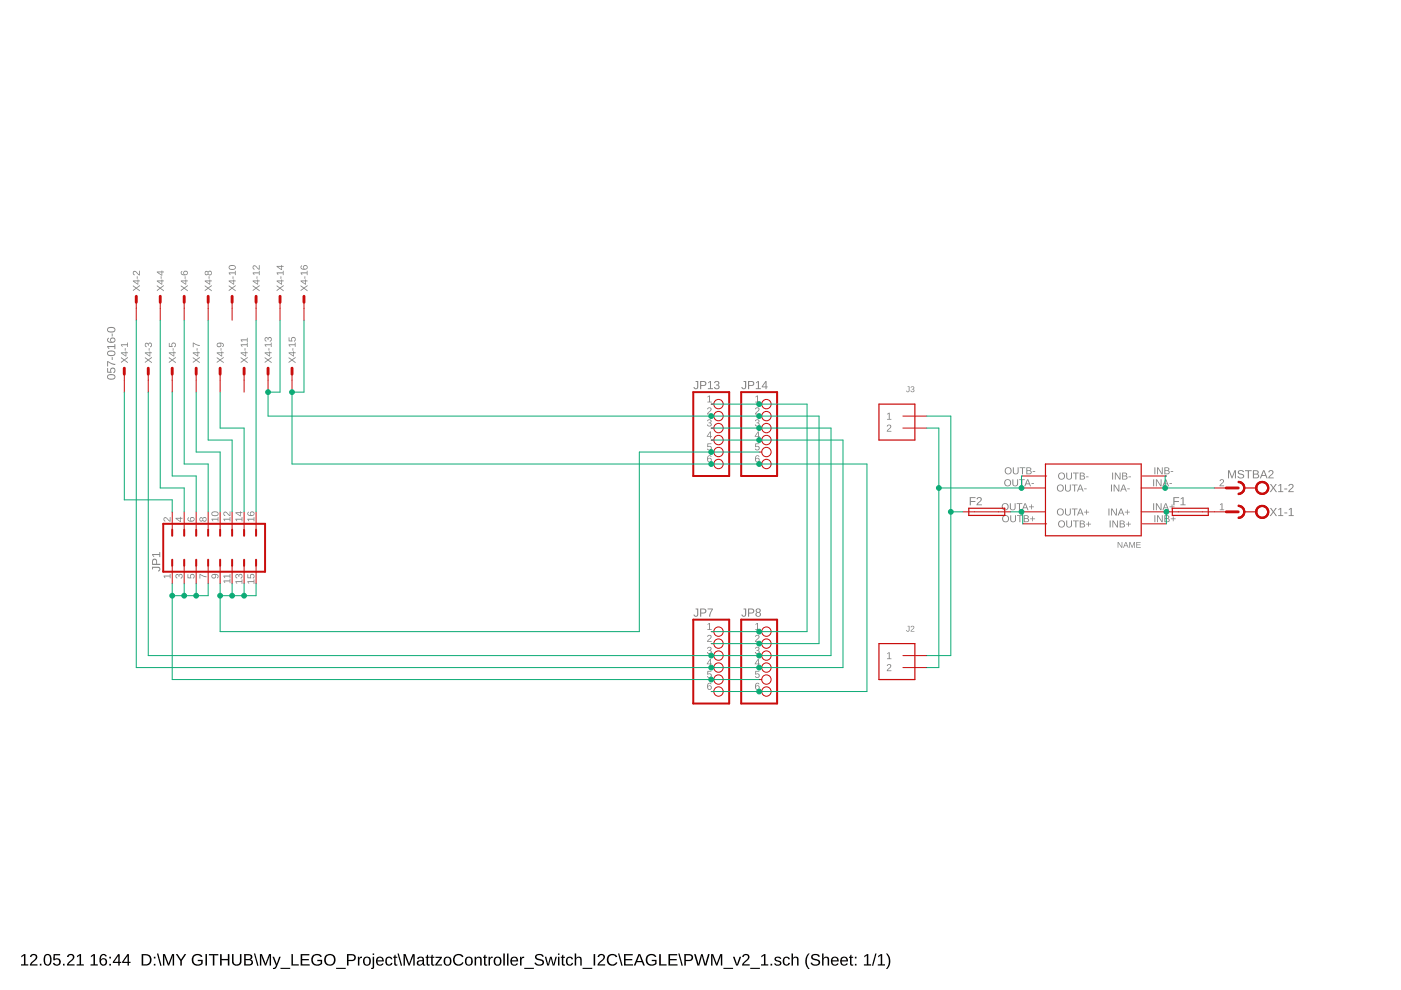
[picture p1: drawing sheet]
<?xml version="1.0" encoding="utf-8"?>
<!DOCTYPE eagle SYSTEM "eagle.dtd">
<eagle version="9.6.2">
<drawing>
<settings>
<setting alwaysvectorfont="no"/>
<setting verticaltext="up"/>
</settings>
<grid distance="0.1" unitdist="inch" unit="inch" style="lines" multiple="1" display="no" altdistance="0.01" altunitdist="inch" altunit="inch"/>
<schematic xreflabel="%F%N/%S.%C%R" xrefpart="/%S.%C%R">
<libraries>
<library name="con-panduit">
<symbols>
<symbol name="MV">
<wire x1="0" y1="0" x2="-1.27" y2="0" width="0.6096" layer="94"/>
<wire x1="-2.54" y1="0" x2="-1.27" y2="0" width="0.1524" layer="94"/>
<text x="1.016" y="-0.762" size="1.524" layer="95">&gt;NAME</text>
<text x="-2.54" y="1.905" size="1.778" layer="96">&gt;VALUE</text>
<pin name="S" x="-5.08" y="0" visible="off" length="short" direction="pas"/>
</symbol>
<symbol name="M">
<wire x1="0" y1="0" x2="-1.27" y2="0" width="0.6096" layer="94"/>
<wire x1="-2.54" y1="0" x2="-1.27" y2="0" width="0.1524" layer="94"/>
<text x="1.016" y="-0.762" size="1.524" layer="95">&gt;NAME</text>
<pin name="S" x="-5.08" y="0" visible="off" length="short" direction="pas"/>
</symbol>
</symbols>
<devicesets>
<deviceset name="057-016-" prefix="X">
<gates>
<gate name="-1" symbol="MV" x="-10.16" y="43.18" addlevel="always" swaplevel="1"/>
<gate name="-2" symbol="M" x="12.7" y="43.18" addlevel="always" swaplevel="1"/>
<gate name="-3" symbol="M" x="-10.16" y="38.1" addlevel="always" swaplevel="1"/>
<gate name="-4" symbol="M" x="12.7" y="38.1" addlevel="always" swaplevel="1"/>
<gate name="-5" symbol="M" x="-10.16" y="33.02" addlevel="always" swaplevel="1"/>
<gate name="-6" symbol="M" x="12.7" y="33.02" addlevel="always" swaplevel="1"/>
<gate name="-7" symbol="M" x="-10.16" y="27.94" addlevel="always" swaplevel="1"/>
<gate name="-8" symbol="M" x="12.7" y="27.94" addlevel="always" swaplevel="1"/>
<gate name="-9" symbol="M" x="-10.16" y="22.86" addlevel="always" swaplevel="1"/>
<gate name="-10" symbol="M" x="12.7" y="22.86" addlevel="always" swaplevel="1"/>
<gate name="-11" symbol="M" x="-10.16" y="17.78" addlevel="always" swaplevel="1"/>
<gate name="-12" symbol="M" x="12.7" y="17.78" addlevel="always" swaplevel="1"/>
<gate name="-13" symbol="M" x="-10.16" y="12.7" addlevel="always" swaplevel="1"/>
<gate name="-14" symbol="M" x="12.7" y="12.7" addlevel="always" swaplevel="1"/>
<gate name="-15" symbol="M" x="-10.16" y="7.62" addlevel="always" swaplevel="1"/>
<gate name="-16" symbol="M" x="12.7" y="7.62" addlevel="always" swaplevel="1"/>
</gates>
<devices>
<device name="0" package="057-016-0">
<connects>
<connect gate="-1" pin="S" pad="1"/>
<connect gate="-10" pin="S" pad="10"/>
<connect gate="-11" pin="S" pad="11"/>
<connect gate="-12" pin="S" pad="12"/>
<connect gate="-13" pin="S" pad="13"/>
<connect gate="-14" pin="S" pad="14"/>
<connect gate="-15" pin="S" pad="15"/>
<connect gate="-16" pin="S" pad="16"/>
<connect gate="-2" pin="S" pad="2"/>
<connect gate="-3" pin="S" pad="3"/>
<connect gate="-4" pin="S" pad="4"/>
<connect gate="-5" pin="S" pad="5"/>
<connect gate="-6" pin="S" pad="6"/>
<connect gate="-7" pin="S" pad="7"/>
<connect gate="-8" pin="S" pad="8"/>
<connect gate="-9" pin="S" pad="9"/>
</connects>
<package3dinstances>
<package3dinstance package3d_urn="urn:adsk.eagle:package:9193/1"/>
</package3dinstances>
<technologies>
<technology name="">
<attribute name="MF" value="" constant="no"/>
<attribute name="MPN" value="" constant="no"/>
<attribute name="OC_FARNELL" value="unknown" constant="no"/>
<attribute name="OC_NEWARK" value="unknown" constant="no"/>
<attribute name="POPULARITY" value="0" constant="no"/>
</technology>
</technologies>
</device>
<device name="1" package="057-016-1">
<connects>
<connect gate="-1" pin="S" pad="1"/>
<connect gate="-10" pin="S" pad="10"/>
<connect gate="-11" pin="S" pad="11"/>
<connect gate="-12" pin="S" pad="12"/>
<connect gate="-13" pin="S" pad="13"/>
<connect gate="-14" pin="S" pad="14"/>
<connect gate="-15" pin="S" pad="15"/>
<connect gate="-16" pin="S" pad="16"/>
<connect gate="-2" pin="S" pad="2"/>
<connect gate="-3" pin="S" pad="3"/>
<connect gate="-4" pin="S" pad="4"/>
<connect gate="-5" pin="S" pad="5"/>
<connect gate="-6" pin="S" pad="6"/>
<connect gate="-7" pin="S" pad="7"/>
<connect gate="-8" pin="S" pad="8"/>
<connect gate="-9" pin="S" pad="9"/>
</connects>
<package3dinstances>
<package3dinstance package3d_urn="urn:adsk.eagle:package:9196/1"/>
</package3dinstances>
<technologies>
<technology name="">
<attribute name="MF" value="" constant="no"/>
<attribute name="MPN" value="" constant="no"/>
<attribute name="OC_FARNELL" value="unknown" constant="no"/>
<attribute name="OC_NEWARK" value="unknown" constant="no"/>
<attribute name="POPULARITY" value="1" constant="no"/>
</technology>
</technologies>
</device>
</devices>
</deviceset>
</devicesets>
</library>
<library name="microbuilder">
<symbols>
<symbol name="1X2">
<wire x1="-2.54" y1="5.08" x2="-2.54" y2="-2.54" width="0.254" layer="94"/>
<wire x1="-2.54" y1="-2.54" x2="5.08" y2="-2.54" width="0.254" layer="94"/>
<wire x1="5.08" y1="-2.54" x2="5.08" y2="5.08" width="0.254" layer="94"/>
<wire x1="5.08" y1="5.08" x2="-2.54" y2="5.08" width="0.254" layer="94"/>
<pin name="1" x="-5.08" y="2.54" visible="pin" length="middle" direction="pas"/>
<pin name="2" x="-5.08" y="0" visible="pin" length="middle" direction="pas"/>
<text x="-2.54" y="-5.08" size="1.27" layer="96">&gt;VALUE</text>
<text x="-2.54" y="7.62" size="1.27" layer="95">&gt;NAME</text>
</symbol>
</symbols>
<devicesets>
<deviceset name="TERMBLOCK_1X2" prefix="X" uservalue="yes">
<gates>
<gate name="G$1" symbol="1X2" x="0" y="0"/>
</gates>
<devices>
<device name="" package="TERMBLOCK_1X2-3.5MM">
<connects>
<connect gate="G$1" pin="1" pad="1"/>
<connect gate="G$1" pin="2" pad="2"/>
</connects>
<technologies>
<technology name=""/>
</technologies>
</device>
</devices>
</deviceset>
</devicesets>
</library>
<library name="adafruit">
<symbols>
<symbol name="PINHD6">
<wire x1="-6.35" y1="-7.62" x2="1.27" y2="-7.62" width="0.4064" layer="94"/>
<wire x1="1.27" y1="-7.62" x2="1.27" y2="10.16" width="0.4064" layer="94"/>
<wire x1="1.27" y1="10.16" x2="-6.35" y2="10.16" width="0.4064" layer="94"/>
<wire x1="-6.35" y1="10.16" x2="-6.35" y2="-7.62" width="0.4064" layer="94"/>
<text x="-6.35" y="10.795" size="1.778" layer="95">&gt;NAME</text>
<text x="-6.35" y="-10.16" size="1.778" layer="96">&gt;VALUE</text>
<pin name="1" x="-2.54" y="7.62" visible="pad" length="short" direction="pas" function="dot"/>
<pin name="2" x="-2.54" y="5.08" visible="pad" length="short" direction="pas" function="dot"/>
<pin name="3" x="-2.54" y="2.54" visible="pad" length="short" direction="pas" function="dot"/>
<pin name="4" x="-2.54" y="0" visible="pad" length="short" direction="pas" function="dot"/>
<pin name="5" x="-2.54" y="-2.54" visible="pad" length="short" direction="pas" function="dot"/>
<pin name="6" x="-2.54" y="-5.08" visible="pad" length="short" direction="pas" function="dot"/>
</symbol>
</symbols>
<devicesets>
<deviceset name="PINHD-1X6" prefix="JP" uservalue="yes">
<gates>
<gate name="A" symbol="PINHD6" x="0" y="-2.54"/>
</gates>
<devices>
<device name="" package="1X06">
<connects>
<connect gate="A" pin="1" pad="1"/>
<connect gate="A" pin="2" pad="2"/>
<connect gate="A" pin="3" pad="3"/>
<connect gate="A" pin="4" pad="4"/>
<connect gate="A" pin="5" pad="5"/>
<connect gate="A" pin="6" pad="6"/>
</connects>
<technologies>
<technology name=""/>
</technologies>
</device>
<device name="CLEAN" package="1X06-CLEAN">
<connects>
<connect gate="A" pin="1" pad="1"/>
<connect gate="A" pin="2" pad="2"/>
<connect gate="A" pin="3" pad="3"/>
<connect gate="A" pin="4" pad="4"/>
<connect gate="A" pin="5" pad="5"/>
<connect gate="A" pin="6" pad="6"/>
</connects>
<technologies>
<technology name=""/>
</technologies>
</device>
<device name="CB" package="1X06-CLEANBIG">
<connects>
<connect gate="A" pin="1" pad="1"/>
<connect gate="A" pin="2" pad="2"/>
<connect gate="A" pin="3" pad="3"/>
<connect gate="A" pin="4" pad="4"/>
<connect gate="A" pin="5" pad="5"/>
<connect gate="A" pin="6" pad="6"/>
</connects>
<technologies>
<technology name=""/>
</technologies>
</device>
<device name="B" package="1X06-BIG">
<connects>
<connect gate="A" pin="1" pad="1"/>
<connect gate="A" pin="2" pad="2"/>
<connect gate="A" pin="3" pad="3"/>
<connect gate="A" pin="4" pad="4"/>
<connect gate="A" pin="5" pad="5"/>
<connect gate="A" pin="6" pad="6"/>
</connects>
<technologies>
<technology name=""/>
</technologies>
</device>
<device name="LOCK" package="1X06-BIGLOCK">
<connects>
<connect gate="A" pin="1" pad="1"/>
<connect gate="A" pin="2" pad="2"/>
<connect gate="A" pin="3" pad="3"/>
<connect gate="A" pin="4" pad="4"/>
<connect gate="A" pin="5" pad="5"/>
<connect gate="A" pin="6" pad="6"/>
</connects>
<technologies>
<technology name=""/>
</technologies>
</device>
<device name="-3.5MM" package="1X06-3.5MM">
<connects>
<connect gate="A" pin="1" pad="1"/>
<connect gate="A" pin="2" pad="2"/>
<connect gate="A" pin="3" pad="3"/>
<connect gate="A" pin="4" pad="4"/>
<connect gate="A" pin="5" pad="5"/>
<connect gate="A" pin="6" pad="6"/>
</connects>
<technologies>
<technology name=""/>
</technologies>
</device>
</devices>
</deviceset>
</devicesets>
</library>
<library name="userlib">
<symbols>
<symbol name="VREG-CP8-B">
<wire x1="-9.906" y1="7.62" x2="10.414" y2="7.62" width="0.254" layer="94"/>
<wire x1="10.414" y1="7.62" x2="10.414" y2="-7.62" width="0.254" layer="94"/>
<wire x1="10.414" y1="-7.62" x2="-9.906" y2="-7.62" width="0.254" layer="94"/>
<wire x1="-9.906" y1="-7.62" x2="-9.906" y2="7.62" width="0.254" layer="94"/>
<pin name="INA+" x="-14.986" y="2.54" length="middle" direction="pas"/>
<pin name="INA-" x="-14.986" y="-2.54" length="middle" direction="pas"/>
<pin name="OUTA+" x="15.494" y="2.54" length="middle" direction="pas" rot="R180"/>
<pin name="OUTA-" x="15.494" y="-2.54" length="middle" direction="pas" rot="R180"/>
<text x="-9.906" y="8.89" size="1.27" layer="95">NAME</text>
<pin name="INB+" x="-15.24" y="5.08" length="middle" direction="pas"/>
<pin name="INB-" x="-15.24" y="-5.08" length="middle" direction="pas"/>
<pin name="OUTB+" x="15.24" y="5.08" length="middle" direction="pas" rot="R180"/>
<pin name="OUTB-" x="15.24" y="-5.08" length="middle" rot="R180"/>
</symbol>
</symbols>
<devicesets>
<deviceset name="CP8-ADJ-B">
<gates>
<gate name="G$1" symbol="VREG-CP8-B" x="-2.54" y="5.08"/>
</gates>
<devices>
<device name="" package="CP8-ADJ-B">
<connects>
<connect gate="G$1" pin="INA+" pad="INA+"/>
<connect gate="G$1" pin="INA-" pad="INA-"/>
<connect gate="G$1" pin="INB+" pad="INB+"/>
<connect gate="G$1" pin="INB-" pad="INB-"/>
<connect gate="G$1" pin="OUTA+" pad="OUTA+"/>
<connect gate="G$1" pin="OUTA-" pad="OUTA-"/>
<connect gate="G$1" pin="OUTB+" pad="OUTB+"/>
<connect gate="G$1" pin="OUTB-" pad="OUTB-"/>
</connects>
<technologies>
<technology name=""/>
</technologies>
</device>
</devices>
</deviceset>
</devicesets>
</library>
<library name="con-phoenix-508">
<symbols>
<symbol name="SK">
<wire x1="0" y1="-1.27" x2="-1.27" y2="0" width="0.254" layer="94" curve="-90" cap="flat"/>
<wire x1="-1.27" y1="0" x2="0" y2="1.27" width="0.254" layer="94" curve="-90" cap="flat"/>
<wire x1="-3.81" y1="0" x2="-1.27" y2="0" width="0.254" layer="94"/>
<wire x1="0" y1="-1.27" x2="0" y2="1.27" width="0.254" layer="94" curve="-180" cap="flat"/>
<wire x1="0" y1="0" x2="2.54" y2="0" width="0.6096" layer="94"/>
<circle x="-5.08" y="0" radius="1.27" width="0.254" layer="94"/>
<circle x="-5.08" y="0" radius="1.27" width="0.254" layer="94"/>
<text x="-6.604" y="0.889" size="1.778" layer="95" rot="R180">&gt;NAME</text>
<pin name="1" x="5.08" y="0" visible="pad" length="short" direction="pas" rot="R180"/>
</symbol>
<symbol name="SKV">
<wire x1="0" y1="-1.27" x2="-1.27" y2="0" width="0.254" layer="94" curve="-90" cap="flat"/>
<wire x1="-1.27" y1="0" x2="0" y2="1.27" width="0.254" layer="94" curve="-90" cap="flat"/>
<wire x1="-3.81" y1="0" x2="-1.27" y2="0" width="0.254" layer="94"/>
<wire x1="0" y1="-1.27" x2="0" y2="1.27" width="0.254" layer="94" curve="-180" cap="flat"/>
<wire x1="0" y1="0" x2="2.54" y2="0" width="0.6096" layer="94"/>
<circle x="-5.08" y="0" radius="1.27" width="0.254" layer="94"/>
<circle x="-5.08" y="0" radius="1.27" width="0.254" layer="94"/>
<text x="-7.62" y="-3.81" size="1.778" layer="96">&gt;VALUE</text>
<text x="-6.604" y="0.889" size="1.778" layer="95" rot="R180">&gt;NAME</text>
<pin name="1" x="5.08" y="0" visible="pad" length="short" direction="pas" rot="R180"/>
</symbol>
</symbols>
<devicesets>
<deviceset name="MSTBA2" prefix="X">
<gates>
<gate name="-1" symbol="SK" x="0" y="5.08" addlevel="always"/>
<gate name="-2" symbol="SKV" x="0" y="0" addlevel="always"/>
</gates>
<devices>
<device name="" package="MSTBA2">
<connects>
<connect gate="-1" pin="1" pad="1"/>
<connect gate="-2" pin="1" pad="2"/>
</connects>
<package3dinstances>
<package3dinstance package3d_urn="urn:adsk.eagle:package:9615/1"/>
</package3dinstances>
<technologies>
<technology name="">
<attribute name="MF" value="FARNELL" constant="no"/>
<attribute name="MPN" value="1757242" constant="no"/>
<attribute name="OC_FARNELL" value="3705171" constant="no"/>
<attribute name="OC_NEWARK" value="71C4161" constant="no"/>
<attribute name="POPULARITY" value="11" constant="no"/>
</technology>
</technologies>
</device>
</devices>
</deviceset>
</devicesets>
</library>
<library name="fuse">
<symbols>
<symbol name="FUSE">
<wire x1="-3.81" y1="-0.762" x2="3.81" y2="-0.762" width="0.254" layer="94"/>
<wire x1="3.81" y1="0.762" x2="-3.81" y2="0.762" width="0.254" layer="94"/>
<wire x1="3.81" y1="-0.762" x2="3.81" y2="0.762" width="0.254" layer="94"/>
<wire x1="-3.81" y1="0.762" x2="-3.81" y2="-0.762" width="0.254" layer="94"/>
<wire x1="-2.54" y1="0" x2="2.54" y2="0" width="0.1524" layer="94"/>
<text x="-3.81" y="1.397" size="1.778" layer="95">&gt;NAME</text>
<text x="-3.81" y="-2.921" size="1.778" layer="96">&gt;VALUE</text>
<pin name="2" x="5.08" y="0" visible="off" length="short" direction="pas" swaplevel="1" rot="R180"/>
<pin name="1" x="-5.08" y="0" visible="off" length="short" direction="pas" swaplevel="1"/>
</symbol>
</symbols>
<devicesets>
<deviceset name="SH25" prefix="F" uservalue="yes">
<gates>
<gate name="1" symbol="FUSE" x="0" y="0"/>
</gates>
<devices>
<device name="" package="SH25">
<connects>
<connect gate="1" pin="1" pad="1"/>
<connect gate="1" pin="2" pad="2"/>
</connects>
<package3dinstances>
<package3dinstance package3d_urn="urn:adsk.eagle:package:14066/1"/>
</package3dinstances>
<technologies>
<technology name="">
<attribute name="MF" value="SCHURTER" constant="no"/>
<attribute name="MPN" value="0031.8211" constant="no"/>
<attribute name="OC_FARNELL" value="1162741" constant="no"/>
<attribute name="OC_NEWARK" value="96B9380" constant="no"/>
<attribute name="POPULARITY" value="2" constant="no"/>
</technology>
</technologies>
</device>
</devices>
</deviceset>
</devicesets>
</library>
<library name="jumper">
<symbols>
<symbol name="J8">
<wire x1="-7.62" y1="2.54" x2="-7.62" y2="3.81" width="0.4064" layer="94"/>
<wire x1="-7.62" y1="3.81" x2="-7.62" y2="5.08" width="0.1524" layer="94"/>
<wire x1="-7.62" y1="-2.54" x2="-7.62" y2="-3.81" width="0.4064" layer="94"/>
<wire x1="-7.62" y1="-3.81" x2="-7.62" y2="-5.08" width="0.1524" layer="94"/>
<wire x1="-5.08" y1="2.54" x2="-5.08" y2="3.81" width="0.4064" layer="94"/>
<wire x1="-5.08" y1="3.81" x2="-5.08" y2="5.08" width="0.1524" layer="94"/>
<wire x1="-5.08" y1="-2.54" x2="-5.08" y2="-3.81" width="0.4064" layer="94"/>
<wire x1="-5.08" y1="-3.81" x2="-5.08" y2="-5.08" width="0.1524" layer="94"/>
<wire x1="-2.54" y1="2.54" x2="-2.54" y2="3.81" width="0.4064" layer="94"/>
<wire x1="-2.54" y1="3.81" x2="-2.54" y2="5.08" width="0.1524" layer="94"/>
<wire x1="-2.54" y1="-2.54" x2="-2.54" y2="-3.81" width="0.4064" layer="94"/>
<wire x1="-2.54" y1="-3.81" x2="-2.54" y2="-5.08" width="0.1524" layer="94"/>
<wire x1="0" y1="2.54" x2="0" y2="3.81" width="0.4064" layer="94"/>
<wire x1="0" y1="3.81" x2="0" y2="5.08" width="0.1524" layer="94"/>
<wire x1="0" y1="-2.54" x2="0" y2="-3.81" width="0.4064" layer="94"/>
<wire x1="0" y1="-3.81" x2="0" y2="-5.08" width="0.1524" layer="94"/>
<wire x1="2.54" y1="2.54" x2="2.54" y2="3.81" width="0.4064" layer="94"/>
<wire x1="2.54" y1="3.81" x2="2.54" y2="5.08" width="0.1524" layer="94"/>
<wire x1="2.54" y1="-2.54" x2="2.54" y2="-3.81" width="0.4064" layer="94"/>
<wire x1="2.54" y1="-3.81" x2="2.54" y2="-5.08" width="0.1524" layer="94"/>
<wire x1="5.08" y1="2.54" x2="5.08" y2="3.81" width="0.4064" layer="94"/>
<wire x1="5.08" y1="3.81" x2="5.08" y2="5.08" width="0.1524" layer="94"/>
<wire x1="5.08" y1="-2.54" x2="5.08" y2="-3.81" width="0.4064" layer="94"/>
<wire x1="5.08" y1="-3.81" x2="5.08" y2="-5.08" width="0.1524" layer="94"/>
<wire x1="7.62" y1="2.54" x2="7.62" y2="3.81" width="0.4064" layer="94"/>
<wire x1="7.62" y1="3.81" x2="7.62" y2="5.08" width="0.1524" layer="94"/>
<wire x1="7.62" y1="-2.54" x2="7.62" y2="-3.81" width="0.4064" layer="94"/>
<wire x1="7.62" y1="-3.81" x2="7.62" y2="-5.08" width="0.1524" layer="94"/>
<wire x1="10.16" y1="2.54" x2="10.16" y2="3.81" width="0.4064" layer="94"/>
<wire x1="10.16" y1="3.81" x2="10.16" y2="5.08" width="0.1524" layer="94"/>
<wire x1="10.16" y1="-2.54" x2="10.16" y2="-3.81" width="0.4064" layer="94"/>
<wire x1="10.16" y1="-3.81" x2="10.16" y2="-5.08" width="0.1524" layer="94"/>
<wire x1="12.065" y1="5.08" x2="-9.525" y2="5.08" width="0.4064" layer="94"/>
<wire x1="-9.525" y1="5.08" x2="-9.525" y2="-5.08" width="0.4064" layer="94"/>
<wire x1="-9.525" y1="-5.08" x2="12.065" y2="-5.08" width="0.4064" layer="94"/>
<wire x1="12.065" y1="-5.08" x2="12.065" y2="5.08" width="0.4064" layer="94"/>
<text x="-10.16" y="-5.08" size="1.778" layer="95" rot="R90">&gt;NAME</text>
<text x="14.605" y="-5.08" size="1.778" layer="96" rot="R90">&gt;VALUE</text>
<pin name="1" x="-7.62" y="-7.62" visible="pad" length="short" direction="pas" rot="R90"/>
<pin name="2" x="-7.62" y="7.62" visible="pad" length="short" direction="pas" rot="R270"/>
<pin name="3" x="-5.08" y="-7.62" visible="pad" length="short" direction="pas" rot="R90"/>
<pin name="4" x="-5.08" y="7.62" visible="pad" length="short" direction="pas" rot="R270"/>
<pin name="5" x="-2.54" y="-7.62" visible="pad" length="short" direction="pas" rot="R90"/>
<pin name="6" x="-2.54" y="7.62" visible="pad" length="short" direction="pas" rot="R270"/>
<pin name="7" x="0" y="-7.62" visible="pad" length="short" direction="pas" rot="R90"/>
<pin name="8" x="0" y="7.62" visible="pad" length="short" direction="pas" rot="R270"/>
<pin name="9" x="2.54" y="-7.62" visible="pad" length="short" direction="pas" rot="R90"/>
<pin name="10" x="2.54" y="7.62" visible="pad" length="short" direction="pas" rot="R270"/>
<pin name="11" x="5.08" y="-7.62" visible="pad" length="short" direction="pas" rot="R90"/>
<pin name="12" x="5.08" y="7.62" visible="pad" length="short" direction="pas" rot="R270"/>
<pin name="13" x="7.62" y="-7.62" visible="pad" length="short" direction="pas" rot="R90"/>
<pin name="14" x="7.62" y="7.62" visible="pad" length="short" direction="pas" rot="R270"/>
<pin name="15" x="10.16" y="-7.62" visible="pad" length="short" direction="pas" rot="R90"/>
<pin name="16" x="10.16" y="7.62" visible="pad" length="short" direction="pas" rot="R270"/>
</symbol>
</symbols>
<devicesets>
<deviceset name="JP8Q" prefix="JP" uservalue="yes">
<gates>
<gate name="B" symbol="J8" x="0" y="0"/>
</gates>
<devices>
<device name="" package="JP8Q">
<connects>
<connect gate="B" pin="1" pad="1"/>
<connect gate="B" pin="10" pad="10"/>
<connect gate="B" pin="11" pad="11"/>
<connect gate="B" pin="12" pad="12"/>
<connect gate="B" pin="13" pad="13"/>
<connect gate="B" pin="14" pad="14"/>
<connect gate="B" pin="15" pad="15"/>
<connect gate="B" pin="16" pad="16"/>
<connect gate="B" pin="2" pad="2"/>
<connect gate="B" pin="3" pad="3"/>
<connect gate="B" pin="4" pad="4"/>
<connect gate="B" pin="5" pad="5"/>
<connect gate="B" pin="6" pad="6"/>
<connect gate="B" pin="7" pad="7"/>
<connect gate="B" pin="8" pad="8"/>
<connect gate="B" pin="9" pad="9"/>
</connects>
<package3dinstances>
<package3dinstance package3d_urn="urn:adsk.eagle:package:15461/1"/>
</package3dinstances>
<technologies>
<technology name="">
<attribute name="POPULARITY" value="2" constant="no"/>
</technology>
</technologies>
</device>
</devices>
</deviceset>
</devicesets>
</library>
</libraries>
<attributes>
</attributes>
<variantdefs>
</variantdefs>
<classes>
<class number="0" name="default" width="0" drill="0">
</class>
</classes>
<parts>
<part name="X4" library="con-panduit" deviceset="057-016-" device="0" package3d_urn="urn:adsk.eagle:package:9193/1"/>
<part name="J2" library="microbuilder" deviceset="TERMBLOCK_1X2" device=""/>
<part name="JP7" library="adafruit" deviceset="PINHD-1X6" device="CB"/>
<part name="JP8" library="adafruit" deviceset="PINHD-1X6" device="CB"/>
<part name="J3" library="microbuilder" deviceset="TERMBLOCK_1X2" device=""/>
<part name="JP13" library="adafruit" deviceset="PINHD-1X6" device="CB"/>
<part name="JP14" library="adafruit" deviceset="PINHD-1X6" device="CB"/>
<part name="U$2" library="userlib" deviceset="CP8-ADJ-B" device=""/>
<part name="X1" library="con-phoenix-508" deviceset="MSTBA2" device="" package3d_urn="urn:adsk.eagle:package:9615/1"/>
<part name="F1" library="fuse" deviceset="SH25" device="" package3d_urn="urn:adsk.eagle:package:14066/1"/>
<part name="F2" library="fuse" deviceset="SH25" device="" package3d_urn="urn:adsk.eagle:package:14066/1"/>
<part name="JP1" library="jumper" deviceset="JP8Q" device="" package3d_urn="urn:adsk.eagle:package:15461/1"/>
</parts>
<sheets>
<sheet>
<plain>
</plain>
<instances>
<instance part="X4" gate="-1" x="2.54" y="93.98" smashed="yes" rot="R90">
<attribute name="NAME" x="3.302" y="94.996" size="1.524" layer="95" rot="R90"/>
<attribute name="VALUE" x="0.635" y="91.44" size="1.778" layer="96" rot="R90"/>
</instance>
<instance part="X4" gate="-2" x="5.08" y="109.22" smashed="yes" rot="R90">
<attribute name="NAME" x="5.842" y="110.236" size="1.524" layer="95" rot="R90"/>
</instance>
<instance part="X4" gate="-3" x="7.62" y="93.98" smashed="yes" rot="R90">
<attribute name="NAME" x="8.382" y="94.996" size="1.524" layer="95" rot="R90"/>
</instance>
<instance part="X4" gate="-4" x="10.16" y="109.22" smashed="yes" rot="R90">
<attribute name="NAME" x="10.922" y="110.236" size="1.524" layer="95" rot="R90"/>
</instance>
<instance part="X4" gate="-5" x="12.7" y="93.98" smashed="yes" rot="R90">
<attribute name="NAME" x="13.462" y="94.996" size="1.524" layer="95" rot="R90"/>
</instance>
<instance part="X4" gate="-6" x="15.24" y="109.22" smashed="yes" rot="R90">
<attribute name="NAME" x="16.002" y="110.236" size="1.524" layer="95" rot="R90"/>
</instance>
<instance part="X4" gate="-7" x="17.78" y="93.98" smashed="yes" rot="R90">
<attribute name="NAME" x="18.542" y="94.996" size="1.524" layer="95" rot="R90"/>
</instance>
<instance part="X4" gate="-8" x="20.32" y="109.22" smashed="yes" rot="R90">
<attribute name="NAME" x="21.082" y="110.236" size="1.524" layer="95" rot="R90"/>
</instance>
<instance part="X4" gate="-9" x="22.86" y="93.98" smashed="yes" rot="R90">
<attribute name="NAME" x="23.622" y="94.996" size="1.524" layer="95" rot="R90"/>
</instance>
<instance part="X4" gate="-10" x="25.4" y="109.22" smashed="yes" rot="R90">
<attribute name="NAME" x="26.162" y="110.236" size="1.524" layer="95" rot="R90"/>
</instance>
<instance part="X4" gate="-11" x="27.94" y="93.98" smashed="yes" rot="R90">
<attribute name="NAME" x="28.702" y="94.996" size="1.524" layer="95" rot="R90"/>
</instance>
<instance part="X4" gate="-12" x="30.48" y="109.22" smashed="yes" rot="R90">
<attribute name="NAME" x="31.242" y="110.236" size="1.524" layer="95" rot="R90"/>
</instance>
<instance part="X4" gate="-13" x="33.02" y="93.98" smashed="yes" rot="R90">
<attribute name="NAME" x="33.782" y="94.996" size="1.524" layer="95" rot="R90"/>
</instance>
<instance part="X4" gate="-14" x="35.56" y="109.22" smashed="yes" rot="R90">
<attribute name="NAME" x="36.322" y="110.236" size="1.524" layer="95" rot="R90"/>
</instance>
<instance part="X4" gate="-15" x="38.1" y="93.98" smashed="yes" rot="R90">
<attribute name="NAME" x="38.862" y="94.996" size="1.524" layer="95" rot="R90"/>
</instance>
<instance part="X4" gate="-16" x="40.64" y="109.22" smashed="yes" rot="R90">
<attribute name="NAME" x="41.402" y="110.236" size="1.524" layer="95" rot="R90"/>
</instance>
<instance part="J2" gate="G$1" x="167.64" y="30.48" smashed="yes" rot="MR0">
<attribute name="VALUE" x="170.18" y="25.4" size="1.27" layer="96" rot="MR0"/>
<attribute name="NAME" x="170.18" y="38.1" size="1.27" layer="95" rot="MR0"/>
</instance>
<instance part="JP7" gate="A" x="129.54" y="30.48" smashed="yes">
<attribute name="NAME" x="123.19" y="41.275" size="1.778" layer="95"/>
<attribute name="VALUE" x="123.19" y="20.32" size="1.778" layer="96"/>
</instance>
<instance part="JP8" gate="A" x="139.7" y="30.48" smashed="yes">
<attribute name="NAME" x="133.35" y="41.275" size="1.778" layer="95"/>
<attribute name="VALUE" x="133.35" y="20.32" size="1.778" layer="96"/>
</instance>
<instance part="J3" gate="G$1" x="167.64" y="81.28" smashed="yes" rot="MR0">
<attribute name="VALUE" x="170.18" y="76.2" size="1.27" layer="96" rot="MR0"/>
<attribute name="NAME" x="170.18" y="88.9" size="1.27" layer="95" rot="MR0"/>
</instance>
<instance part="JP13" gate="A" x="129.54" y="78.74" smashed="yes">
<attribute name="NAME" x="123.19" y="89.535" size="1.778" layer="95"/>
<attribute name="VALUE" x="123.19" y="68.58" size="1.778" layer="96"/>
</instance>
<instance part="JP14" gate="A" x="139.7" y="78.74" smashed="yes">
<attribute name="NAME" x="133.35" y="89.535" size="1.778" layer="95"/>
<attribute name="VALUE" x="133.35" y="68.58" size="1.778" layer="96"/>
</instance>
<instance part="U$2" gate="G$1" x="208.28" y="66.04" smashed="yes" rot="R180"/>
<instance part="X1" gate="-1" x="238.76" y="63.5" smashed="yes" rot="R180">
<attribute name="NAME" x="245.364" y="62.611" size="1.778" layer="95"/>
</instance>
<instance part="X1" gate="-2" x="238.76" y="68.58" smashed="yes" rot="R180">
<attribute name="VALUE" x="246.38" y="72.39" size="1.778" layer="96" rot="R180"/>
<attribute name="NAME" x="245.364" y="67.691" size="1.778" layer="95"/>
</instance>
<instance part="F1" gate="1" x="228.6" y="63.5" smashed="yes">
<attribute name="NAME" x="224.79" y="64.897" size="1.778" layer="95"/>
<attribute name="VALUE" x="224.79" y="60.579" size="1.778" layer="96"/>
</instance>
<instance part="F2" gate="1" x="185.42" y="63.5" smashed="yes">
<attribute name="NAME" x="181.61" y="64.897" size="1.778" layer="95"/>
<attribute name="VALUE" x="181.61" y="60.579" size="1.778" layer="96"/>
</instance>
<instance part="JP1" gate="B" x="20.32" y="55.88" smashed="yes">
<attribute name="NAME" x="10.16" y="50.8" size="1.778" layer="95" rot="R90"/>
<attribute name="VALUE" x="34.925" y="50.8" size="1.778" layer="96" rot="R90"/>
</instance>
</instances>
<busses>
</busses>
<nets>
<net name="N$1" class="0">
<segment>
<pinref part="J3" gate="G$1" pin="2"/>
<wire x1="172.72" y1="81.28" x2="175.26" y2="81.28" width="0.1524" layer="91"/>
<pinref part="J2" gate="G$1" pin="2"/>
<wire x1="175.26" y1="81.28" x2="175.26" y2="68.58" width="0.1524" layer="91"/>
<pinref part="U$2" gate="G$1" pin="OUTA-"/>
<wire x1="175.26" y1="68.58" x2="175.26" y2="30.48" width="0.1524" layer="91"/>
<wire x1="175.26" y1="30.48" x2="172.72" y2="30.48" width="0.1524" layer="91"/>
<wire x1="192.786" y1="68.58" x2="175.26" y2="68.58" width="0.1524" layer="91"/>
<junction x="175.26" y="68.58"/>
<pinref part="U$2" gate="G$1" pin="OUTB-"/>
<wire x1="193.04" y1="71.12" x2="192.786" y2="71.12" width="0.1524" layer="91"/>
<wire x1="192.786" y1="71.12" x2="192.786" y2="68.58" width="0.1524" layer="91"/>
<junction x="192.786" y="68.58"/>
</segment>
</net>
<net name="N$2" class="0">
<segment>
<pinref part="J3" gate="G$1" pin="1"/>
<wire x1="172.72" y1="83.82" x2="177.8" y2="83.82" width="0.1524" layer="91"/>
<pinref part="J2" gate="G$1" pin="1"/>
<wire x1="177.8" y1="83.82" x2="177.8" y2="63.5" width="0.1524" layer="91"/>
<wire x1="177.8" y1="63.5" x2="177.8" y2="33.02" width="0.1524" layer="91"/>
<wire x1="177.8" y1="33.02" x2="172.72" y2="33.02" width="0.1524" layer="91"/>
<junction x="177.8" y="63.5"/>
<wire x1="180.34" y1="63.5" x2="177.8" y2="63.5" width="0.1524" layer="91"/>
<pinref part="F2" gate="1" pin="1"/>
</segment>
</net>
<net name="N$11" class="0">
<segment>
<pinref part="JP7" gate="A" pin="3"/>
<pinref part="JP8" gate="A" pin="3"/>
<wire x1="127" y1="33.02" x2="137.16" y2="33.02" width="0.1524" layer="91"/>
<wire x1="137.16" y1="33.02" x2="152.4" y2="33.02" width="0.1524" layer="91"/>
<junction x="137.16" y="33.02"/>
<pinref part="JP13" gate="A" pin="3"/>
<pinref part="JP14" gate="A" pin="3"/>
<wire x1="127" y1="81.28" x2="137.16" y2="81.28" width="0.1524" layer="91"/>
<wire x1="152.4" y1="33.02" x2="152.4" y2="81.28" width="0.1524" layer="91"/>
<wire x1="152.4" y1="81.28" x2="137.16" y2="81.28" width="0.1524" layer="91"/>
<junction x="137.16" y="81.28"/>
<junction x="127" y="33.02"/>
<pinref part="X4" gate="-3" pin="S"/>
<wire x1="7.62" y1="33.02" x2="127" y2="33.02" width="0.1524" layer="91"/>
<wire x1="7.62" y1="88.9" x2="7.62" y2="33.02" width="0.1524" layer="91"/>
</segment>
</net>
<net name="N$3" class="0">
<segment>
<pinref part="JP7" gate="A" pin="4"/>
<pinref part="JP8" gate="A" pin="4"/>
<wire x1="127" y1="30.48" x2="137.16" y2="30.48" width="0.1524" layer="91"/>
<wire x1="137.16" y1="30.48" x2="154.94" y2="30.48" width="0.1524" layer="91"/>
<junction x="137.16" y="30.48"/>
<pinref part="JP13" gate="A" pin="4"/>
<pinref part="JP14" gate="A" pin="4"/>
<wire x1="127" y1="78.74" x2="137.16" y2="78.74" width="0.1524" layer="91"/>
<wire x1="154.94" y1="30.48" x2="154.94" y2="78.74" width="0.1524" layer="91"/>
<wire x1="154.94" y1="78.74" x2="137.16" y2="78.74" width="0.1524" layer="91"/>
<junction x="137.16" y="78.74"/>
<pinref part="X4" gate="-2" pin="S"/>
<wire x1="5.08" y1="104.14" x2="5.08" y2="30.48" width="0.1524" layer="91"/>
<wire x1="5.08" y1="30.48" x2="127" y2="30.48" width="0.1524" layer="91"/>
<junction x="127" y="30.48"/>
</segment>
</net>
<net name="N$5" class="0">
<segment>
<pinref part="JP7" gate="A" pin="6"/>
<pinref part="JP8" gate="A" pin="6"/>
<wire x1="127" y1="25.4" x2="137.16" y2="25.4" width="0.1524" layer="91"/>
<wire x1="137.16" y1="25.4" x2="160.02" y2="25.4" width="0.1524" layer="91"/>
<junction x="137.16" y="25.4"/>
<pinref part="JP13" gate="A" pin="6"/>
<pinref part="JP14" gate="A" pin="6"/>
<wire x1="127" y1="73.66" x2="137.16" y2="73.66" width="0.1524" layer="91"/>
<wire x1="160.02" y1="25.4" x2="160.02" y2="73.66" width="0.1524" layer="91"/>
<wire x1="160.02" y1="73.66" x2="137.16" y2="73.66" width="0.1524" layer="91"/>
<junction x="137.16" y="73.66"/>
<wire x1="127" y1="73.66" x2="38.1" y2="73.66" width="0.1524" layer="91"/>
<junction x="127" y="73.66"/>
<pinref part="X4" gate="-15" pin="S"/>
<pinref part="X4" gate="-16" pin="S"/>
<wire x1="40.64" y1="104.14" x2="40.64" y2="88.9" width="0.1524" layer="91"/>
<wire x1="40.64" y1="88.9" x2="38.1" y2="88.9" width="0.1524" layer="91"/>
<junction x="38.1" y="88.9"/>
<wire x1="38.1" y1="73.66" x2="38.1" y2="88.9" width="0.1524" layer="91"/>
</segment>
</net>
<net name="N$6" class="0">
<segment>
<pinref part="JP7" gate="A" pin="1"/>
<pinref part="JP8" gate="A" pin="1"/>
<wire x1="127" y1="38.1" x2="137.16" y2="38.1" width="0.1524" layer="91"/>
<wire x1="137.16" y1="38.1" x2="147.32" y2="38.1" width="0.1524" layer="91"/>
<wire x1="147.32" y1="38.1" x2="147.32" y2="86.36" width="0.1524" layer="91"/>
<junction x="137.16" y="38.1"/>
<pinref part="JP13" gate="A" pin="1"/>
<pinref part="JP14" gate="A" pin="1"/>
<wire x1="127" y1="86.36" x2="137.16" y2="86.36" width="0.1524" layer="91"/>
<wire x1="147.32" y1="86.36" x2="137.16" y2="86.36" width="0.1524" layer="91"/>
<junction x="137.16" y="86.36"/>
</segment>
</net>
<net name="N$7" class="0">
<segment>
<pinref part="X4" gate="-14" pin="S"/>
<pinref part="X4" gate="-13" pin="S"/>
<wire x1="35.56" y1="104.14" x2="35.56" y2="88.9" width="0.1524" layer="91"/>
<wire x1="35.56" y1="88.9" x2="33.02" y2="88.9" width="0.1524" layer="91"/>
<pinref part="JP7" gate="A" pin="2"/>
<pinref part="JP8" gate="A" pin="2"/>
<wire x1="127" y1="35.56" x2="137.16" y2="35.56" width="0.1524" layer="91"/>
<wire x1="137.16" y1="35.56" x2="149.86" y2="35.56" width="0.1524" layer="91"/>
<junction x="137.16" y="35.56"/>
<pinref part="JP13" gate="A" pin="2"/>
<pinref part="JP14" gate="A" pin="2"/>
<wire x1="127" y1="83.82" x2="137.16" y2="83.82" width="0.1524" layer="91"/>
<wire x1="149.86" y1="35.56" x2="149.86" y2="83.82" width="0.1524" layer="91"/>
<wire x1="149.86" y1="83.82" x2="137.16" y2="83.82" width="0.1524" layer="91"/>
<junction x="137.16" y="83.82"/>
<wire x1="33.02" y1="88.9" x2="33.02" y2="83.82" width="0.1524" layer="91"/>
<wire x1="33.02" y1="83.82" x2="127" y2="83.82" width="0.1524" layer="91"/>
<junction x="33.02" y="88.9"/>
<junction x="127" y="83.82"/>
</segment>
</net>
<net name="N$8" class="0">
<segment>
<pinref part="X1" gate="-2" pin="1"/>
<pinref part="U$2" gate="G$1" pin="INA-"/>
<wire x1="233.68" y1="68.58" x2="223.266" y2="68.58" width="0.1524" layer="91"/>
<pinref part="U$2" gate="G$1" pin="INB-"/>
<wire x1="223.52" y1="71.12" x2="223.266" y2="71.12" width="0.1524" layer="91"/>
<wire x1="223.266" y1="71.12" x2="223.266" y2="68.58" width="0.1524" layer="91"/>
<junction x="223.266" y="68.58"/>
</segment>
</net>
<net name="N$9" class="0">
<segment>
<pinref part="U$2" gate="G$1" pin="INA+"/>
<pinref part="F1" gate="1" pin="1"/>
<wire x1="223.266" y1="63.5" x2="223.52" y2="63.5" width="0.1524" layer="91"/>
<pinref part="U$2" gate="G$1" pin="INB+"/>
<wire x1="223.52" y1="60.96" x2="223.52" y2="63.5" width="0.1524" layer="91"/>
<junction x="223.52" y="63.5"/>
</segment>
</net>
<net name="N$10" class="0">
<segment>
<pinref part="F1" gate="1" pin="2"/>
<pinref part="X1" gate="-1" pin="1"/>
</segment>
</net>
<net name="N$12" class="0">
<segment>
<pinref part="U$2" gate="G$1" pin="OUTA+"/>
<wire x1="192.786" y1="63.5" x2="190.5" y2="63.5" width="0.1524" layer="91"/>
<pinref part="F2" gate="1" pin="2"/>
<pinref part="U$2" gate="G$1" pin="OUTB+"/>
<wire x1="193.04" y1="60.96" x2="193.04" y2="63.5" width="0.1524" layer="91"/>
<wire x1="193.04" y1="63.5" x2="192.786" y2="63.5" width="0.1524" layer="91"/>
<junction x="192.786" y="63.5"/>
</segment>
</net>
<net name="N$14" class="0">
<segment>
<pinref part="JP7" gate="A" pin="5"/>
<wire x1="127" y1="27.94" x2="12.7" y2="27.94" width="0.1524" layer="91"/>
<pinref part="JP1" gate="B" pin="1"/>
<wire x1="12.7" y1="27.94" x2="12.7" y2="45.72" width="0.1524" layer="91"/>
<wire x1="12.7" y1="45.72" x2="12.7" y2="48.26" width="0.1524" layer="91"/>
<wire x1="12.7" y1="45.72" x2="15.24" y2="45.72" width="0.1524" layer="91"/>
<pinref part="JP1" gate="B" pin="3"/>
<wire x1="15.24" y1="45.72" x2="15.24" y2="48.26" width="0.1524" layer="91"/>
<pinref part="JP1" gate="B" pin="5"/>
<wire x1="15.24" y1="45.72" x2="17.78" y2="45.72" width="0.1524" layer="91"/>
<wire x1="17.78" y1="45.72" x2="17.78" y2="48.26" width="0.1524" layer="91"/>
<junction x="15.24" y="45.72"/>
<pinref part="JP1" gate="B" pin="7"/>
<wire x1="17.78" y1="45.72" x2="20.32" y2="45.72" width="0.1524" layer="91"/>
<wire x1="20.32" y1="45.72" x2="20.32" y2="48.26" width="0.1524" layer="91"/>
<junction x="17.78" y="45.72"/>
<pinref part="JP8" gate="A" pin="5"/>
<wire x1="127" y1="27.94" x2="137.16" y2="27.94" width="0.1524" layer="91"/>
<junction x="127" y="27.94"/>
<junction x="12.7" y="45.72"/>
</segment>
</net>
<net name="N$15" class="0">
<segment>
<pinref part="JP13" gate="A" pin="5"/>
<wire x1="127" y1="76.2" x2="111.76" y2="76.2" width="0.1524" layer="91"/>
<wire x1="111.76" y1="76.2" x2="111.76" y2="38.1" width="0.1524" layer="91"/>
<wire x1="111.76" y1="38.1" x2="22.86" y2="38.1" width="0.1524" layer="91"/>
<pinref part="JP1" gate="B" pin="9"/>
<wire x1="22.86" y1="38.1" x2="22.86" y2="45.72" width="0.1524" layer="91"/>
<wire x1="22.86" y1="45.72" x2="22.86" y2="48.26" width="0.1524" layer="91"/>
<wire x1="22.86" y1="45.72" x2="25.4" y2="45.72" width="0.1524" layer="91"/>
<junction x="22.86" y="45.72"/>
<pinref part="JP1" gate="B" pin="11"/>
<wire x1="25.4" y1="45.72" x2="25.4" y2="48.26" width="0.1524" layer="91"/>
<wire x1="25.4" y1="45.72" x2="27.94" y2="45.72" width="0.1524" layer="91"/>
<junction x="25.4" y="45.72"/>
<pinref part="JP1" gate="B" pin="13"/>
<wire x1="27.94" y1="45.72" x2="27.94" y2="48.26" width="0.1524" layer="91"/>
<pinref part="JP1" gate="B" pin="15"/>
<wire x1="27.94" y1="45.72" x2="30.48" y2="45.72" width="0.1524" layer="91"/>
<wire x1="30.48" y1="45.72" x2="30.48" y2="48.26" width="0.1524" layer="91"/>
<junction x="27.94" y="45.72"/>
<pinref part="JP14" gate="A" pin="5"/>
<wire x1="127" y1="76.2" x2="137.16" y2="76.2" width="0.1524" layer="91"/>
<junction x="127" y="76.2"/>
</segment>
</net>
<net name="N$4" class="0">
<segment>
<pinref part="X4" gate="-1" pin="S"/>
<wire x1="2.54" y1="88.9" x2="2.54" y2="66.04" width="0.1524" layer="91"/>
<wire x1="2.54" y1="66.04" x2="12.7" y2="66.04" width="0.1524" layer="91"/>
<pinref part="JP1" gate="B" pin="2"/>
<wire x1="12.7" y1="66.04" x2="12.7" y2="63.5" width="0.1524" layer="91"/>
</segment>
</net>
<net name="N$13" class="0">
<segment>
<pinref part="X4" gate="-4" pin="S"/>
<wire x1="10.16" y1="104.14" x2="10.16" y2="68.58" width="0.1524" layer="91"/>
<pinref part="JP1" gate="B" pin="4"/>
<wire x1="10.16" y1="68.58" x2="15.24" y2="68.58" width="0.1524" layer="91"/>
<wire x1="15.24" y1="68.58" x2="15.24" y2="63.5" width="0.1524" layer="91"/>
</segment>
</net>
<net name="N$16" class="0">
<segment>
<pinref part="X4" gate="-5" pin="S"/>
<wire x1="12.7" y1="88.9" x2="12.7" y2="71.12" width="0.1524" layer="91"/>
<wire x1="12.7" y1="71.12" x2="17.78" y2="71.12" width="0.1524" layer="91"/>
<pinref part="JP1" gate="B" pin="6"/>
<wire x1="17.78" y1="71.12" x2="17.78" y2="63.5" width="0.1524" layer="91"/>
</segment>
</net>
<net name="N$17" class="0">
<segment>
<pinref part="X4" gate="-6" pin="S"/>
<wire x1="15.24" y1="104.14" x2="15.24" y2="73.66" width="0.1524" layer="91"/>
<wire x1="15.24" y1="73.66" x2="20.32" y2="73.66" width="0.1524" layer="91"/>
<pinref part="JP1" gate="B" pin="8"/>
<wire x1="20.32" y1="73.66" x2="20.32" y2="63.5" width="0.1524" layer="91"/>
</segment>
</net>
<net name="N$18" class="0">
<segment>
<pinref part="X4" gate="-7" pin="S"/>
<wire x1="17.78" y1="88.9" x2="17.78" y2="76.2" width="0.1524" layer="91"/>
<wire x1="17.78" y1="76.2" x2="22.86" y2="76.2" width="0.1524" layer="91"/>
<pinref part="JP1" gate="B" pin="10"/>
<wire x1="22.86" y1="76.2" x2="22.86" y2="63.5" width="0.1524" layer="91"/>
</segment>
</net>
<net name="N$20" class="0">
<segment>
<pinref part="X4" gate="-12" pin="S"/>
<wire x1="30.48" y1="104.14" x2="30.48" y2="63.5" width="0.1524" layer="91"/>
<pinref part="JP1" gate="B" pin="16"/>
</segment>
</net>
<net name="N$19" class="0">
<segment>
<pinref part="X4" gate="-8" pin="S"/>
<wire x1="20.32" y1="104.14" x2="20.32" y2="78.74" width="0.1524" layer="91"/>
<wire x1="20.32" y1="78.74" x2="25.4" y2="78.74" width="0.1524" layer="91"/>
<pinref part="JP1" gate="B" pin="12"/>
<wire x1="25.4" y1="78.74" x2="25.4" y2="63.5" width="0.1524" layer="91"/>
</segment>
</net>
<net name="N$21" class="0">
<segment>
<pinref part="X4" gate="-9" pin="S"/>
<wire x1="22.86" y1="88.9" x2="22.86" y2="81.28" width="0.1524" layer="91"/>
<wire x1="22.86" y1="81.28" x2="27.94" y2="81.28" width="0.1524" layer="91"/>
<pinref part="JP1" gate="B" pin="14"/>
<wire x1="27.94" y1="81.28" x2="27.94" y2="63.5" width="0.1524" layer="91"/>
</segment>
</net>
</nets>
</sheet>
</sheets>
</schematic>
</drawing>
<compatibility>
<note version="8.2" severity="warning">
Since Version 8.2, EAGLE supports online libraries. The ids
of those online libraries will not be understood (or retained)
with this version.
</note>
<note version="8.3" severity="warning">
Since Version 8.3, EAGLE supports URNs for individual library
assets (packages, symbols, and devices). The URNs of those assets
will not be understood (or retained) with this version.
</note>
<note version="8.3" severity="warning">
Since Version 8.3, EAGLE supports the association of 3D packages
with devices in libraries, schematics, and board files. Those 3D
packages will not be understood (or retained) with this version.
</note>
</compatibility>
</eagle>
